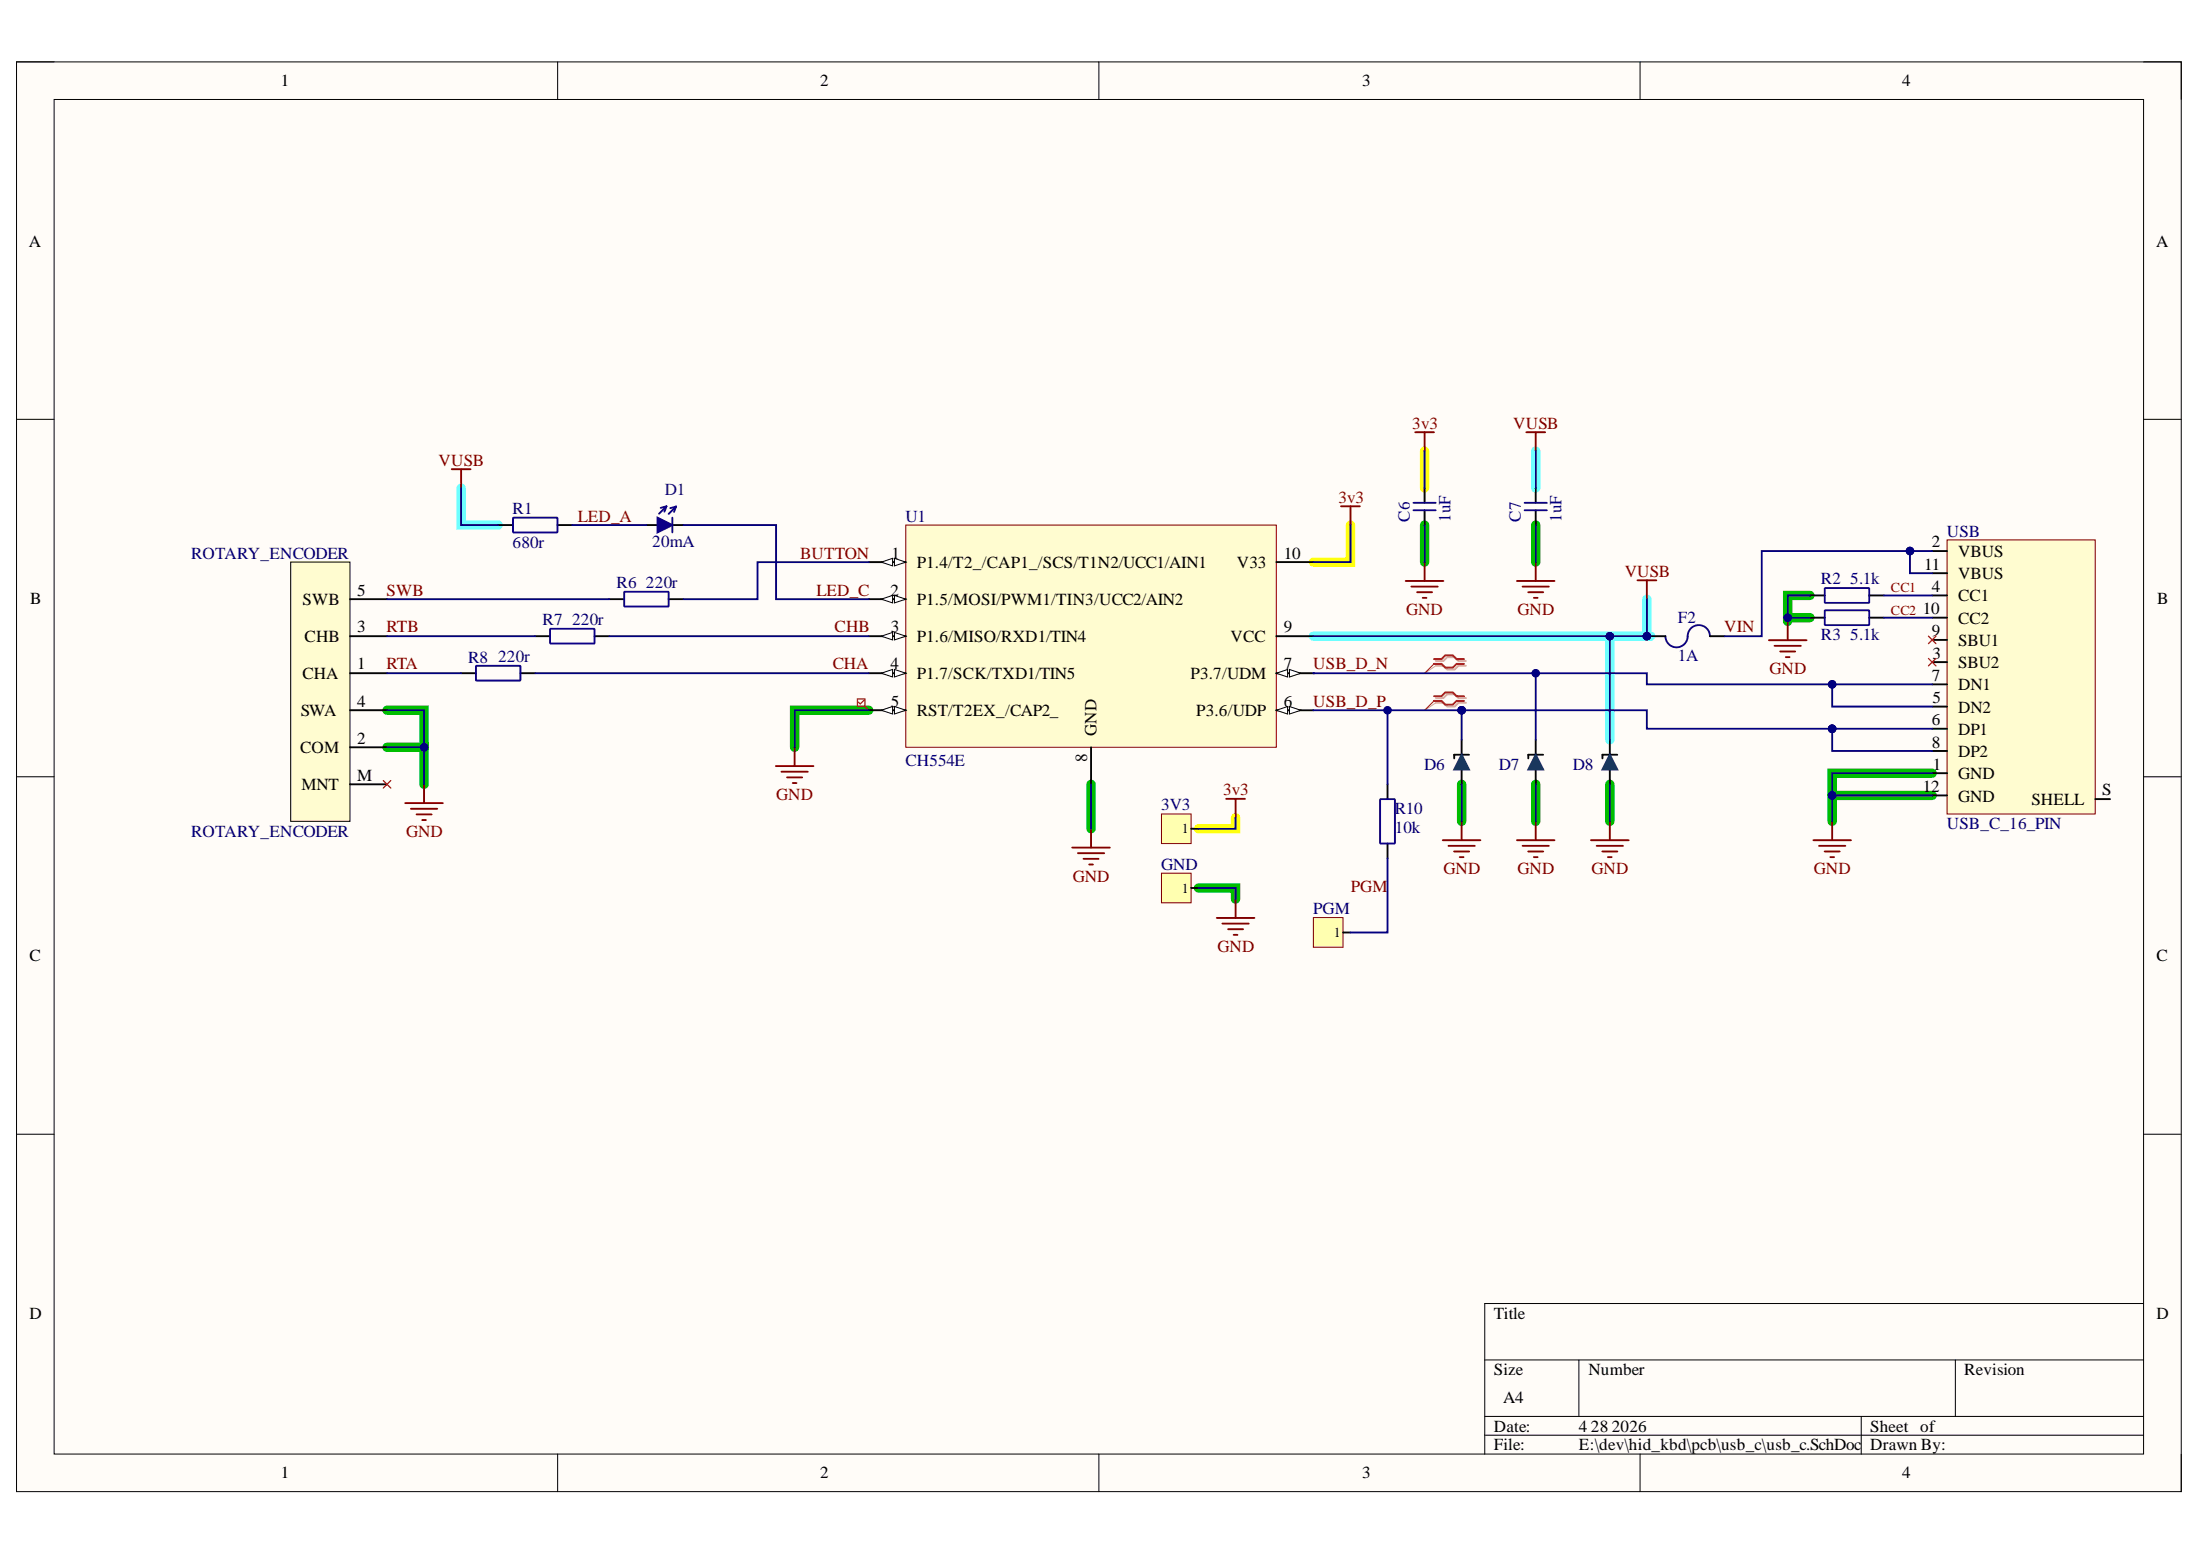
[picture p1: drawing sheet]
# Altium project usb_c.PrjPcb
1 sheet, 20 parts. Net scope: global (net labels, ports and power ports of the same name join across sheets).
Board files: usb_c.PcbDoc, usb_c_panel.PcbDoc

## Sheet usb_c.SchDoc
size A4; SheetNumber: 1; SheetTotal: 2

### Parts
3V3  CON2  [CON2]  (value not drawn)  (no BOM)
C6  1uF  [MLCC_0603]
C7  1uF  [MLCC_0603]
D1  20mA  [SMT_LED_0603]
D6  TVS_DIODE  [TVS_DIODE]  (value not drawn)
D7  TVS_DIODE  [TVS_DIODE]  (value not drawn)
D8  TVS_DIODE  [TVS_DIODE]  (value not drawn)
F2  1A  [FUSE 0603_1608 0.5MM]
GND  CON2  [CON2]  (value not drawn)  (no BOM)
PGM  CON2  [CON2]  (value not drawn)  (no BOM)
R1  680r  [SMT_RES_0603]
R2  5.1k  [SMT_RES_0603]
R3  5.1k  [SMT_RES_0603]
R6  220r  [SMT_RES_0603]
R7  220r  [SMT_RES_0603]
R8  220r  [SMT_RES_0603]
R10  10k  [SMT_RES_0603]
ROTARY_ENCODER  ROTARY_ENCODER  [ENCODER]  (no BOM)
U1  CH554E  [MSOP10]
USB  USB_C_16_PIN  [USB_C_16PIN]

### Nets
3v3: 3V3.1 C6.2(B) U1.10(V33)
GND: C6.1(A) C7.1(A) D6.2(A) D7.2(A) D8.2(A) GND.1 R2.2(B) R3.2(B) ROTARY_ENCODER.2(COM) ROTARY_ENCODER.4(SWA) U1.5(RST/T2EX_/CAP2_) U1.8(GND) USB.1(GND) USB.12(GND)
VUSB: C7.2(B) D8.1(K) F2.2 R1.1(A) U1.9(VCC)
BUTTON: R6.2(B) U1.1(P1.4/T2_/CAP1_/SCS/T1N2/UCC1/AIN1)
CC1: R2.1(A) USB.4(CC1)
CC2: R3.1(A) USB.10(CC2)
CHA: R8.2(B) U1.4(P1.7/SCK/TXD1/TIN5)
CHB: R7.2(B) U1.3(P1.6/MISO/RXD1/TIN4)
LED_A: D1.2(A) R1.2(B)
LED_C: D1.1(K) U1.2(P1.5/MOSI/PWM1/TIN3/UCC2/AIN2)
PGM: PGM.1 R10.1(A)
RTA: R8.1(A) ROTARY_ENCODER.1(CHA)
RTB: R7.1(A) ROTARY_ENCODER.3(CHB)
SWB: R6.1(A) ROTARY_ENCODER.5(SWB)
USB_D_N: D7.1(K) U1.7(P3.7/UDM) USB.5(DN2) USB.7(DN1)
USB_D_P: D6.1(K) R10.2(B) U1.6(P3.6/UDP) USB.6(DP1) USB.8(DP2)
VIN: F2.1 USB.2(VBUS) USB.11(VBUS)

Not connected (* = marked no-connect by the designer): ROTARY_ENCODER M(MNT)*; USB 3(SBU2)* 9(SBU1)* S(SHELL)
